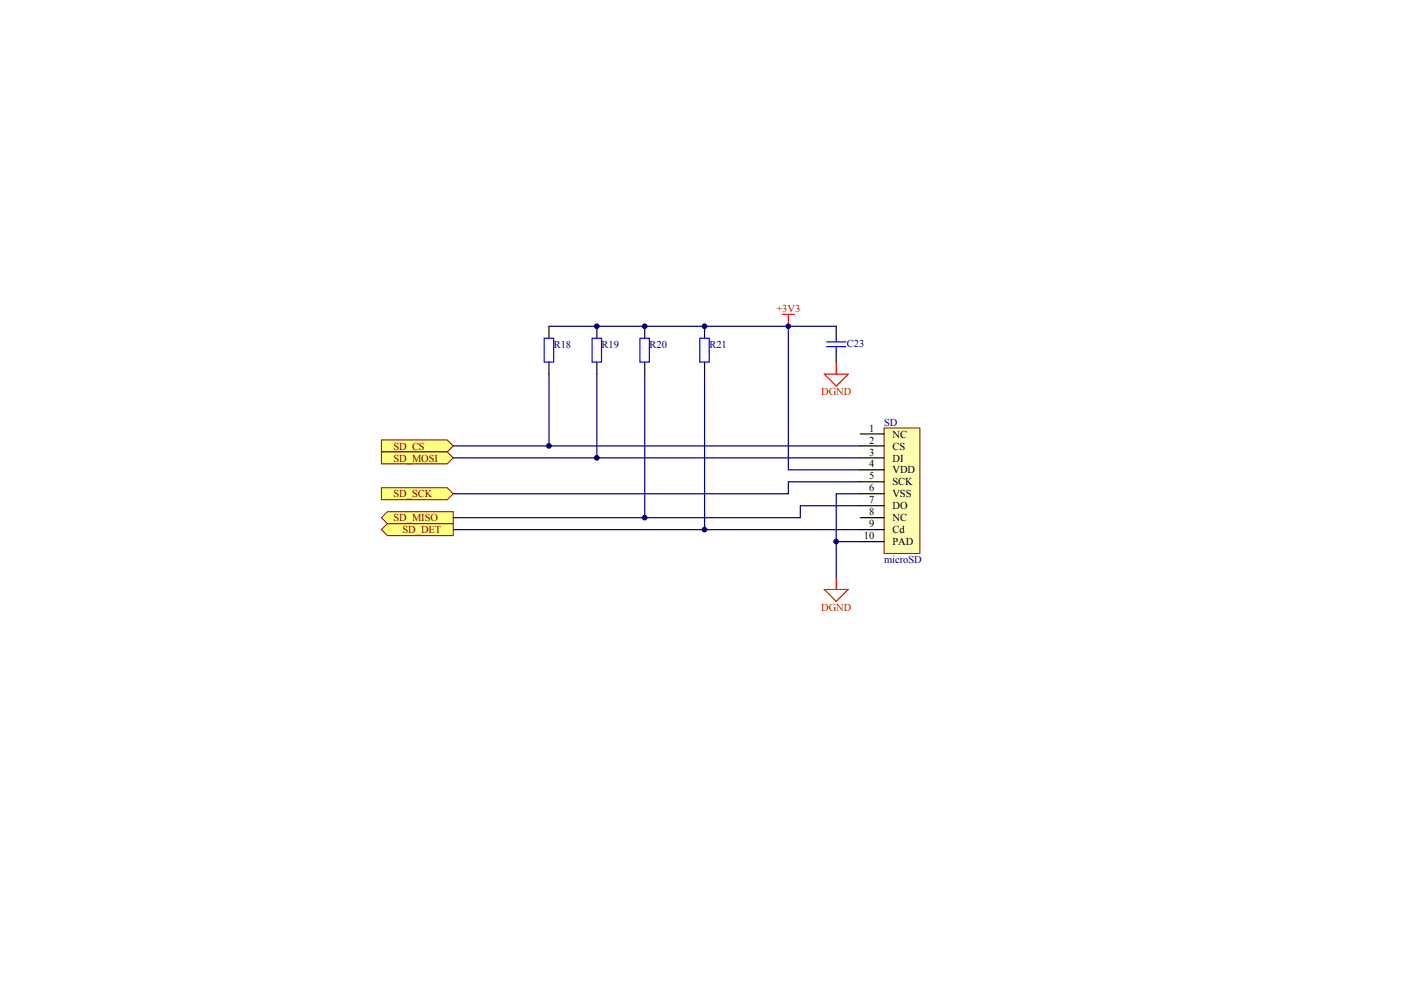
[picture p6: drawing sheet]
<svg xmlns="http://www.w3.org/2000/svg" width="297mm" height="210mm" viewBox="0 0 297 210" stroke-linecap="round" stroke-linejoin="round" font-family="sans-serif">
<path d="M165.9 66.6h2.5M167.1 66.6v2.6" fill="none" stroke="#f00" stroke-width=".25"/>
<path d="M96.1 94.5h86.3M96.1 97.1h86.3M182.4 102.2h-15.3v2.5h-71" fill="none" stroke="#000080" stroke-width=".25"/>
<g fill="#ffff80" stroke="#800000" stroke-width=".21">
<path d="M80.9 109.8l1.2-1.3h14v2.5h-14z" fill-rule="evenodd"/>
<path d="M80.9 93.3h13.9l1.3 1.2-1.3 1.3h-13.9z" fill-rule="evenodd"/>
<path d="M80.9 95.8h13.9l1.3 1.3-1.3 1.2h-13.9z" fill-rule="evenodd"/>
<path d="M80.9 103.4h13.9l1.3 1.3-1.3 1.3h-13.9z" fill-rule="evenodd"/>
</g>
<path d="M174.8 79.3h5l-2.5 2.6zM177.3 76.8v2.5M174.8 125h5l-2.5 2.5zM177.3 122.4v2.6" fill="none" stroke="#f00" stroke-width=".25"/>
<path d="M116.4 79.3v15.2M116.4 69.2h50.7M126.5 79.3v17.8M136.7 79.3v30.5M149.4 79.3v33h33M177.3 69.2h-10.2v30.4h15.3M96.1 112.3h53.3M177.3 114.8h5.1M182.4 107.2h-12.7v2.6h-73.6M182.4 104.7h-5.1v17.7" fill="none" stroke="#000080" stroke-width=".25"/>
<path d="M116.4 69.2v2.5M116.4 76.8v2.5M126.5 69.2v2.5M126.5 76.8v2.5M136.7 69.2v2.5M136.7 76.8v2.5M149.4 69.2v2.5M149.4 76.8v2.5M177.3 69.2v2.5M177.3 74.3v2.5" fill="none" stroke="#000" stroke-width=".25"/>
<path d="M115.4 71.7h2v5.1h-2zM125.5 71.7h2v5.1h-2zM135.7 71.7h2v5.1h-2zM148.4 71.7h2v5.1h-2zM175.3 72.5h4M175.3 73.5h4M177.3 71.7v.8M177.3 73.5v.8" fill="none" stroke="#00f" stroke-width=".25"/>
<path d="M80.9 112.3l1.2-1.3h14v2.6h-14z" fill-rule="evenodd" fill="#ffff80" stroke="#800000" stroke-width=".21"/>
<path d="M187.4 90.7h7.6v26.6h-7.6z" fill="#ffffb0" stroke="#800000" stroke-width=".21"/>
<path d="M182.4 92h5M182.4 94.5h5M182.4 97.1h5M182.4 99.6h5M182.4 102.2h5M182.4 104.7h5M182.4 107.2h5M182.4 109.8h5M182.4 112.3h5M182.4 114.8h5" fill="none" stroke="#000" stroke-width=".25"/>
<g fill="#000080" stroke="#000080" stroke-width=".21">
<circle cx="116.4" cy="94.5" r=".49"/>
<circle cx="126.5" cy="97.1" r=".49"/>
<circle cx="126.5" cy="69.2" r=".49"/>
<circle cx="136.7" cy="109.7" r=".49"/>
<circle cx="136.7" cy="69.2" r=".49"/>
<circle cx="149.4" cy="112.3" r=".49"/>
<circle cx="149.4" cy="69.2" r=".49"/>
<circle cx="167.1" cy="69.2" r=".49"/>
<circle cx="177.3" cy="114.8" r=".49"/>
</g>
<g font-size="2.2" fill="#f00">
<text x="164.6" y="66.2">+3V3</text>
<text x="174.1" y="83.9">DGND</text>
<text x="174.1" y="129.5">DGND</text>
</g>
<g font-size="2.2" fill="#000080">
<text x="117.4" y="73.8">R18</text>
<text x="127.6" y="73.8">R19</text>
<text x="137.7" y="73.8">R20</text>
<text x="150.4" y="73.8">R21</text>
<text x="179.6" y="73.5">C23</text>
<text x="187.4" y="90.2">SD</text>
<text x="187.4" y="119.4">microSD</text>
</g>
<g font-size="2.2" fill="#800000">
<text x="83.4" y="95.3">SD_CS</text>
<text x="83.4" y="97.9">SD_MOSI</text>
<text x="83.4" y="105.5">SD_SCK</text>
<text x="83.4" y="110.5">SD_MISO</text>
<text x="85.3" y="113.1">SD_DET</text>
</g>
<g font-size="2.2">
<text x="184.3" y="91.5">1</text>
<text x="184.3" y="94">2</text>
<text x="189.2" y="92.8">NC</text>
<text x="189.2" y="95.3">CS</text>
<text x="184.3" y="96.6">3</text>
<text x="184.3" y="99.1">4</text>
<text x="184.3" y="101.7">5</text>
<text x="189.2" y="97.9">DI</text>
<text x="189.2" y="100.4">VDD</text>
<text x="184.3" y="104.2">6</text>
<text x="184.3" y="106.7">7</text>
<text x="189.2" y="102.9">SCK</text>
<text x="189.2" y="105.5">VSS</text>
<text x="189.2" y="108">DO</text>
<text x="184.3" y="109.3">8</text>
<text x="184.3" y="111.8">9</text>
<text x="189.2" y="110.5">NC</text>
<text x="189.2" y="113.1">Cd</text>
<text x="183.2" y="114.3">10</text>
<text x="189.2" y="115.6">PAD</text>
</g>
</svg>
